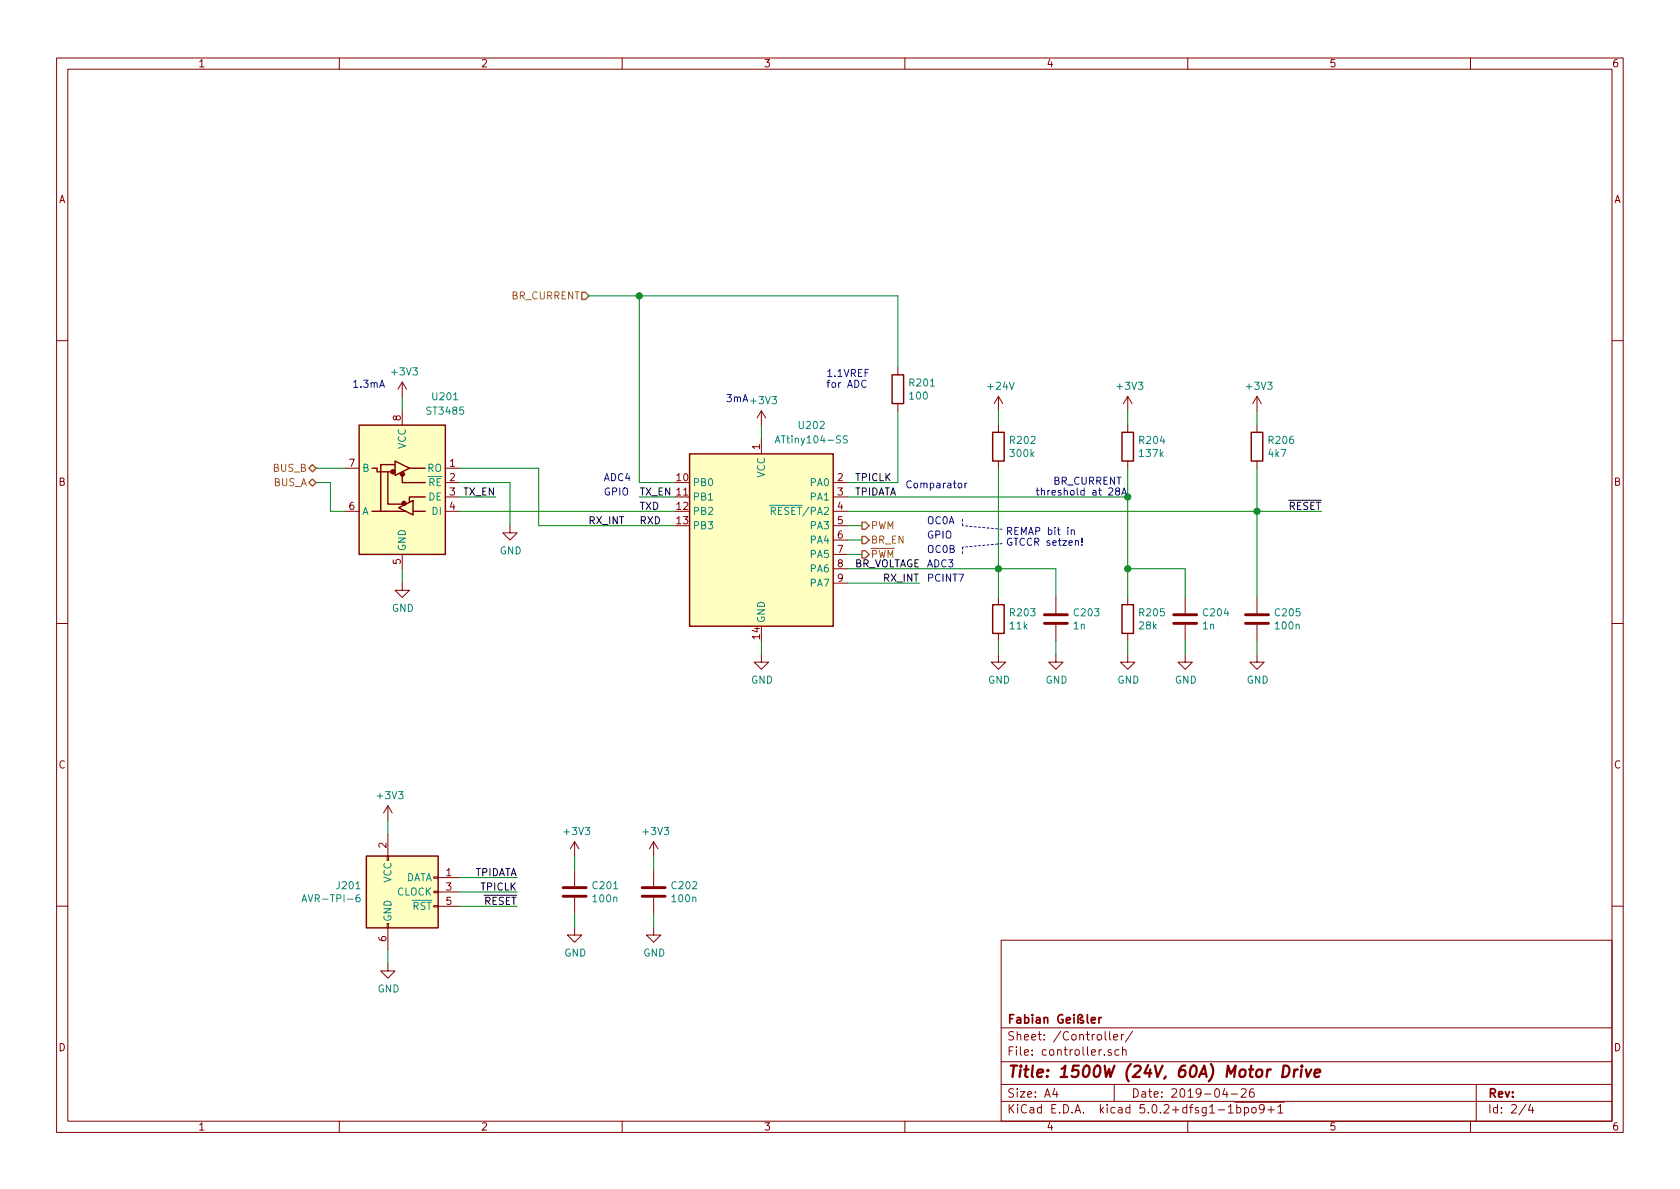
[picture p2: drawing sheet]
EESchema Schematic File Version 4
EELAYER 26 0
EELAYER END
$Descr A4 11693 8268
encoding utf-8
Sheet 2 4
Title "1500W (24V, 60A) Motor Drive"
Date "2019-04-26"
Rev ""
Comp "Fabian Geißler"
Comment1 ""
Comment2 ""
Comment3 ""
Comment4 ""
$EndDescr
$Comp
L Interface_UART:MAX485E U?
U 1 1
P 2800 3350
AR Path="/5CEE4F70" Ref="U?"  Part="1" 
AR Path="/5CEDC1EA/5CEE4F70" Ref="U201"  Part="1" 
F 0 "U201" H 2500 3950 50  0000 C CNN
F 1 "ST3485" H 2500 3850 50  0000 C CNN
F 2 "Package_SO:SOIC-8_3.9x4.9mm_P1.27mm" H 2800 2650 50  0001 C CNN
F 3 "https://www.st.com/content/ccc/resource/technical/document/datasheet/be/f4/e5/fd/b0/df/40/72/CD00003137.pdf/files/CD00003137.pdf/jcr:content/translations/en.CD00003137.pdf" H 2800 3400 50  0001 C CNN
	1    2800 3350
	-1   0    0    -1  
$EndComp
Wire Wire Line
	3200 3250 3750 3250
Wire Wire Line
	3750 3650 4700 3650
Text Label 4450 3550 0    50   ~ 0
TXD
Text Label 4450 3650 0    50   ~ 0
RXD
Wire Wire Line
	3200 3350 3550 3350
Wire Wire Line
	3200 3550 4700 3550
Wire Wire Line
	4450 3450 4700 3450
Text Label 4450 3450 0    50   ~ 0
TX_EN
Wire Wire Line
	2200 3350 2300 3350
Wire Wire Line
	2300 3350 2300 3550
Wire Wire Line
	2300 3550 2400 3550
Wire Wire Line
	2200 3250 2400 3250
$Comp
L Device:R R?
U 1 1
P 8750 3100
AR Path="/5CEE4F8C" Ref="R?"  Part="1" 
AR Path="/5CEDC1EA/5CEE4F8C" Ref="R206"  Part="1" 
F 0 "R206" H 8820 3146 50  0000 L CNN
F 1 "4k7" H 8820 3055 50  0000 L CNN
F 2 "" V 8680 3100 50  0001 C CNN
F 3 "~" H 8750 3100 50  0001 C CNN
	1    8750 3100
	1    0    0    -1  
$EndComp
Wire Wire Line
	8750 3250 8750 3550
$Comp
L Device:C C?
U 1 1
P 8750 4300
AR Path="/5CEE4F94" Ref="C?"  Part="1" 
AR Path="/5CEDC1EA/5CEE4F94" Ref="C205"  Part="1" 
F 0 "C205" H 8865 4346 50  0000 L CNN
F 1 "100n" H 8865 4255 50  0000 L CNN
F 2 "" H 8788 4150 50  0001 C CNN
F 3 "~" H 8750 4300 50  0001 C CNN
	1    8750 4300
	1    0    0    -1  
$EndComp
Wire Wire Line
	8750 3550 8750 4150
Connection ~ 8750 3550
Wire Wire Line
	8750 3550 9200 3550
Text Label 9200 3550 2    50   ~ 0
~RESET
Wire Wire Line
	2800 2750 2800 2850
Wire Wire Line
	5300 2950 5300 3050
Wire Wire Line
	8750 2850 8750 2950
$Comp
L power:GND #PWR?
U 1 1
P 3550 3650
AR Path="/5CEE4FA2" Ref="#PWR?"  Part="1" 
AR Path="/5CEDC1EA/5CEE4FA2" Ref="#PWR0205"  Part="1" 
F 0 "#PWR0205" H 3550 3400 50  0001 C CNN
F 1 "GND" H 3555 3477 50  0000 C CNN
F 2 "" H 3550 3650 50  0001 C CNN
F 3 "" H 3550 3650 50  0001 C CNN
	1    3550 3650
	1    0    0    -1  
$EndComp
Wire Wire Line
	3550 3650 3550 3350
$Comp
L power:GND #PWR?
U 1 1
P 2800 4050
AR Path="/5CEE4FA9" Ref="#PWR?"  Part="1" 
AR Path="/5CEDC1EA/5CEE4FA9" Ref="#PWR0204"  Part="1" 
F 0 "#PWR0204" H 2800 3800 50  0001 C CNN
F 1 "GND" H 2805 3877 50  0000 C CNN
F 2 "" H 2800 4050 50  0001 C CNN
F 3 "" H 2800 4050 50  0001 C CNN
	1    2800 4050
	1    0    0    -1  
$EndComp
Wire Wire Line
	2800 4050 2800 3950
$Comp
L power:GND #PWR?
U 1 1
P 5300 4550
AR Path="/5CEE4FB0" Ref="#PWR?"  Part="1" 
AR Path="/5CEDC1EA/5CEE4FB0" Ref="#PWR0211"  Part="1" 
F 0 "#PWR0211" H 5300 4300 50  0001 C CNN
F 1 "GND" H 5305 4377 50  0000 C CNN
F 2 "" H 5300 4550 50  0001 C CNN
F 3 "" H 5300 4550 50  0001 C CNN
	1    5300 4550
	1    0    0    -1  
$EndComp
Wire Wire Line
	5300 4550 5300 4450
$Comp
L power:GND #PWR?
U 1 1
P 8750 4550
AR Path="/5CEE4FB7" Ref="#PWR?"  Part="1" 
AR Path="/5CEDC1EA/5CEE4FB7" Ref="#PWR0219"  Part="1" 
F 0 "#PWR0219" H 8750 4300 50  0001 C CNN
F 1 "GND" H 8755 4377 50  0000 C CNN
F 2 "" H 8750 4550 50  0001 C CNN
F 3 "" H 8750 4550 50  0001 C CNN
	1    8750 4550
	1    0    0    -1  
$EndComp
Wire Wire Line
	8750 4550 8750 4450
$Comp
L MCU_Microchip_ATtiny:ATtiny104-SS U?
U 1 1
P 5300 3750
AR Path="/5CEE4FBE" Ref="U?"  Part="1" 
AR Path="/5CEDC1EA/5CEE4FBE" Ref="U202"  Part="1" 
F 0 "U202" H 5650 4550 50  0000 C CNN
F 1 "ATtiny104-SS" H 5650 4450 50  0000 C CNN
F 2 "Package_SO:SOIC-14_3.9x8.7mm_P1.27mm" H 5300 3750 50  0001 C CIN
F 3 "http://ww1.microchip.com/downloads/en/DeviceDoc/Atmel-42505-8-bit-AVR-Microcontrollers-ATtiny102-ATtiny104_Datasheet.pdf" H 5300 3750 50  0001 C CNN
	1    5300 3750
	1    0    0    -1  
$EndComp
Text Label 6400 4050 2    50   ~ 0
RX_INT
Text Notes 2450 2700 0    50   ~ 0
1.3mA
Text Notes 5050 2800 0    50   ~ 0
3mA
$Comp
L power:+3V3 #PWR?
U 1 1
P 5300 2950
AR Path="/5CEE4FC8" Ref="#PWR?"  Part="1" 
AR Path="/5CEDC1EA/5CEE4FC8" Ref="#PWR0210"  Part="1" 
F 0 "#PWR0210" H 5300 2800 50  0001 C CNN
F 1 "+3V3" H 5315 3123 50  0000 C CNN
F 2 "" H 5300 2950 50  0001 C CNN
F 3 "" H 5300 2950 50  0001 C CNN
	1    5300 2950
	1    0    0    -1  
$EndComp
$Comp
L power:+3V3 #PWR?
U 1 1
P 2800 2750
AR Path="/5CEE4FCE" Ref="#PWR?"  Part="1" 
AR Path="/5CEDC1EA/5CEE4FCE" Ref="#PWR0203"  Part="1" 
F 0 "#PWR0203" H 2800 2600 50  0001 C CNN
F 1 "+3V3" H 2815 2923 50  0000 C CNN
F 2 "" H 2800 2750 50  0001 C CNN
F 3 "" H 2800 2750 50  0001 C CNN
	1    2800 2750
	1    0    0    -1  
$EndComp
$Comp
L power:+3V3 #PWR?
U 1 1
P 8750 2850
AR Path="/5CEE4FD4" Ref="#PWR?"  Part="1" 
AR Path="/5CEDC1EA/5CEE4FD4" Ref="#PWR0218"  Part="1" 
F 0 "#PWR0218" H 8750 2700 50  0001 C CNN
F 1 "+3V3" H 8765 3023 50  0000 C CNN
F 2 "" H 8750 2850 50  0001 C CNN
F 3 "" H 8750 2850 50  0001 C CNN
	1    8750 2850
	1    0    0    -1  
$EndComp
Wire Wire Line
	8750 3550 5900 3550
Wire Wire Line
	6250 3350 5900 3350
$Comp
L Device:C C?
U 1 1
P 8250 4300
AR Path="/5CEE4FDF" Ref="C?"  Part="1" 
AR Path="/5CEDC1EA/5CEE4FDF" Ref="C204"  Part="1" 
F 0 "C204" H 8365 4346 50  0000 L CNN
F 1 "1n" H 8365 4255 50  0000 L CNN
F 2 "" H 8288 4150 50  0001 C CNN
F 3 "~" H 8250 4300 50  0001 C CNN
	1    8250 4300
	1    0    0    -1  
$EndComp
$Comp
L Device:R R?
U 1 1
P 7850 4300
AR Path="/5CEE4FE6" Ref="R?"  Part="1" 
AR Path="/5CEDC1EA/5CEE4FE6" Ref="R205"  Part="1" 
F 0 "R205" H 7920 4346 50  0000 L CNN
F 1 "28k" H 7920 4255 50  0000 L CNN
F 2 "" V 7780 4300 50  0001 C CNN
F 3 "~" H 7850 4300 50  0001 C CNN
	1    7850 4300
	1    0    0    -1  
$EndComp
$Comp
L Device:R R?
U 1 1
P 7850 3100
AR Path="/5CEE4FED" Ref="R?"  Part="1" 
AR Path="/5CEDC1EA/5CEE4FED" Ref="R204"  Part="1" 
F 0 "R204" H 7920 3146 50  0000 L CNN
F 1 "137k" H 7920 3055 50  0000 L CNN
F 2 "" V 7780 3100 50  0001 C CNN
F 3 "~" H 7850 3100 50  0001 C CNN
	1    7850 3100
	1    0    0    -1  
$EndComp
$Comp
L power:GND #PWR?
U 1 1
P 7850 4550
AR Path="/5CEE4FF4" Ref="#PWR?"  Part="1" 
AR Path="/5CEDC1EA/5CEE4FF4" Ref="#PWR0216"  Part="1" 
F 0 "#PWR0216" H 7850 4300 50  0001 C CNN
F 1 "GND" H 7855 4377 50  0000 C CNN
F 2 "" H 7850 4550 50  0001 C CNN
F 3 "" H 7850 4550 50  0001 C CNN
	1    7850 4550
	1    0    0    -1  
$EndComp
Wire Wire Line
	7850 4550 7850 4450
$Comp
L power:GND #PWR?
U 1 1
P 8250 4550
AR Path="/5CEE4FFB" Ref="#PWR?"  Part="1" 
AR Path="/5CEDC1EA/5CEE4FFB" Ref="#PWR0217"  Part="1" 
F 0 "#PWR0217" H 8250 4300 50  0001 C CNN
F 1 "GND" H 8255 4377 50  0000 C CNN
F 2 "" H 8250 4550 50  0001 C CNN
F 3 "" H 8250 4550 50  0001 C CNN
	1    8250 4550
	1    0    0    -1  
$EndComp
Wire Wire Line
	8250 4550 8250 4450
Wire Wire Line
	7850 4150 7850 3950
Wire Wire Line
	5900 3450 7850 3450
Connection ~ 7850 3450
Wire Wire Line
	7850 3450 7850 3250
$Comp
L power:+3V3 #PWR?
U 1 1
P 7850 2850
AR Path="/5CEE5006" Ref="#PWR?"  Part="1" 
AR Path="/5CEDC1EA/5CEE5006" Ref="#PWR0215"  Part="1" 
F 0 "#PWR0215" H 7850 2700 50  0001 C CNN
F 1 "+3V3" H 7865 3023 50  0000 C CNN
F 2 "" H 7850 2850 50  0001 C CNN
F 3 "" H 7850 2850 50  0001 C CNN
	1    7850 2850
	1    0    0    -1  
$EndComp
Wire Wire Line
	7850 2850 7850 2950
Wire Wire Line
	8250 4150 8250 3950
Wire Wire Line
	8250 3950 7850 3950
Connection ~ 7850 3950
Wire Wire Line
	7850 3950 7850 3450
$Comp
L power:+24V #PWR?
U 1 1
P 6950 2850
AR Path="/5CEE5011" Ref="#PWR?"  Part="1" 
AR Path="/5CEDC1EA/5CEE5011" Ref="#PWR0212"  Part="1" 
F 0 "#PWR0212" H 6950 2700 50  0001 C CNN
F 1 "+24V" H 6965 3023 50  0000 C CNN
F 2 "" H 6950 2850 50  0001 C CNN
F 3 "" H 6950 2850 50  0001 C CNN
	1    6950 2850
	1    0    0    -1  
$EndComp
$Comp
L Device:R R?
U 1 1
P 6950 3100
AR Path="/5CEE5017" Ref="R?"  Part="1" 
AR Path="/5CEDC1EA/5CEE5017" Ref="R202"  Part="1" 
F 0 "R202" H 7020 3146 50  0000 L CNN
F 1 "300k" H 7020 3055 50  0000 L CNN
F 2 "" V 6880 3100 50  0001 C CNN
F 3 "~" H 6950 3100 50  0001 C CNN
	1    6950 3100
	1    0    0    -1  
$EndComp
$Comp
L Device:R R?
U 1 1
P 6950 4300
AR Path="/5CEE501E" Ref="R?"  Part="1" 
AR Path="/5CEDC1EA/5CEE501E" Ref="R203"  Part="1" 
F 0 "R203" H 7020 4346 50  0000 L CNN
F 1 "11k" H 7020 4255 50  0000 L CNN
F 2 "" V 6880 4300 50  0001 C CNN
F 3 "~" H 6950 4300 50  0001 C CNN
	1    6950 4300
	1    0    0    -1  
$EndComp
$Comp
L power:GND #PWR?
U 1 1
P 6950 4550
AR Path="/5CEE5025" Ref="#PWR?"  Part="1" 
AR Path="/5CEDC1EA/5CEE5025" Ref="#PWR0213"  Part="1" 
F 0 "#PWR0213" H 6950 4300 50  0001 C CNN
F 1 "GND" H 6955 4377 50  0000 C CNN
F 2 "" H 6950 4550 50  0001 C CNN
F 3 "" H 6950 4550 50  0001 C CNN
	1    6950 4550
	1    0    0    -1  
$EndComp
Wire Wire Line
	6950 4550 6950 4450
Wire Wire Line
	6950 4150 6950 3950
Connection ~ 6950 3950
Wire Wire Line
	7350 3950 6950 3950
Wire Wire Line
	7350 4150 7350 3950
$Comp
L power:GND #PWR?
U 1 1
P 7350 4550
AR Path="/5CEE5030" Ref="#PWR?"  Part="1" 
AR Path="/5CEDC1EA/5CEE5030" Ref="#PWR0214"  Part="1" 
F 0 "#PWR0214" H 7350 4300 50  0001 C CNN
F 1 "GND" H 7355 4377 50  0000 C CNN
F 2 "" H 7350 4550 50  0001 C CNN
F 3 "" H 7350 4550 50  0001 C CNN
	1    7350 4550
	1    0    0    -1  
$EndComp
Wire Wire Line
	7350 4550 7350 4450
$Comp
L Device:C C?
U 1 1
P 7350 4300
AR Path="/5CEE5037" Ref="C?"  Part="1" 
AR Path="/5CEDC1EA/5CEE5037" Ref="C203"  Part="1" 
F 0 "C203" H 7465 4346 50  0000 L CNN
F 1 "1n" H 7465 4255 50  0000 L CNN
F 2 "" H 7388 4150 50  0001 C CNN
F 3 "~" H 7350 4300 50  0001 C CNN
	1    7350 4300
	1    0    0    -1  
$EndComp
Wire Wire Line
	6950 3250 6950 3950
Wire Wire Line
	5900 3950 6950 3950
Wire Wire Line
	3450 3450 3200 3450
Text Label 3450 3450 2    50   ~ 0
TX_EN
Wire Wire Line
	6950 2950 6950 2850
Text Label 5950 3950 0    50   ~ 0
BR_VOLTAGE
Text Notes 5750 2700 0    50   ~ 0
1.1VREF\nfor ADC
Wire Wire Line
	3750 3250 3750 3650
Wire Wire Line
	5900 4050 6400 4050
Text Label 4350 3650 2    50   ~ 0
RX_INT
Text Notes 6300 3400 0    50   ~ 0
Comparator
Text Notes 4200 3350 0    50   ~ 0
ADC4
Text Notes 6450 3650 0    50   ~ 0
OC0A
Text Notes 4200 3450 0    50   ~ 0
GPIO
Text Notes 6450 3750 0    50   ~ 0
GPIO
Text Notes 6450 3950 0    50   ~ 0
ADC3
Text Notes 6450 4050 0    50   ~ 0
PCINT7
Text Notes 6450 3850 0    50   ~ 0
OC0B
Text Notes 7000 3800 0    50   ~ 0
REMAP bit in \nGTCCR setzen!
Wire Notes Line
	6975 3675 6700 3650
Wire Notes Line
	6700 3650 6700 3600
Wire Notes Line
	6975 3775 6700 3800
Wire Notes Line
	6700 3800 6700 3850
Text Label 5950 3350 0    50   ~ 0
TPICLK
Text Label 5950 3450 0    50   ~ 0
TPIDATA
Text HLabel 6000 3650 2    50   Output ~ 0
PWM
Text HLabel 6000 3850 2    50   Output ~ 0
~PWM
Wire Wire Line
	6000 3850 5900 3850
Wire Wire Line
	6000 3650 5900 3650
Text HLabel 6000 3750 2    50   Output ~ 0
BR_EN
Wire Wire Line
	6000 3750 5900 3750
Text HLabel 2200 3350 0    50   BiDi ~ 0
BUS_A
Text HLabel 2200 3250 0    50   BiDi ~ 0
BUS_B
Text HLabel 4100 2050 0    50   Input ~ 0
BR_CURRENT
Wire Wire Line
	6250 3350 6250 2850
Wire Wire Line
	6250 2050 4450 2050
Wire Wire Line
	4700 3350 4450 3350
Wire Wire Line
	4450 3350 4450 2050
Connection ~ 4450 2050
Wire Wire Line
	4450 2050 4100 2050
Text Notes 7850 3450 2    50   ~ 0
BR_CURRENT \nthreshold at 28A
$Comp
L Device:C C?
U 1 1
P 4000 6200
AR Path="/5CEEA834" Ref="C?"  Part="1" 
AR Path="/5CEDC1EA/5CEEA834" Ref="C201"  Part="1" 
F 0 "C201" H 4115 6246 50  0000 L CNN
F 1 "100n" H 4115 6155 50  0000 L CNN
F 2 "" H 4038 6050 50  0001 C CNN
F 3 "~" H 4000 6200 50  0001 C CNN
	1    4000 6200
	1    0    0    -1  
$EndComp
$Comp
L power:+3V3 #PWR?
U 1 1
P 4000 5950
AR Path="/5CEEA9B6" Ref="#PWR?"  Part="1" 
AR Path="/5CEDC1EA/5CEEA9B6" Ref="#PWR0206"  Part="1" 
F 0 "#PWR0206" H 4000 5800 50  0001 C CNN
F 1 "+3V3" H 4015 6123 50  0000 C CNN
F 2 "" H 4000 5950 50  0001 C CNN
F 3 "" H 4000 5950 50  0001 C CNN
	1    4000 5950
	1    0    0    -1  
$EndComp
Wire Wire Line
	4000 6050 4000 5950
$Comp
L power:GND #PWR?
U 1 1
P 4000 6450
AR Path="/5CEEB4C2" Ref="#PWR?"  Part="1" 
AR Path="/5CEDC1EA/5CEEB4C2" Ref="#PWR0207"  Part="1" 
F 0 "#PWR0207" H 4000 6200 50  0001 C CNN
F 1 "GND" H 4005 6277 50  0000 C CNN
F 2 "" H 4000 6450 50  0001 C CNN
F 3 "" H 4000 6450 50  0001 C CNN
	1    4000 6450
	1    0    0    -1  
$EndComp
Wire Wire Line
	4000 6450 4000 6350
$Comp
L Device:C C?
U 1 1
P 4550 6200
AR Path="/5CEECC25" Ref="C?"  Part="1" 
AR Path="/5CEDC1EA/5CEECC25" Ref="C202"  Part="1" 
F 0 "C202" H 4665 6246 50  0000 L CNN
F 1 "100n" H 4665 6155 50  0000 L CNN
F 2 "" H 4588 6050 50  0001 C CNN
F 3 "~" H 4550 6200 50  0001 C CNN
	1    4550 6200
	1    0    0    -1  
$EndComp
$Comp
L power:+3V3 #PWR?
U 1 1
P 4550 5950
AR Path="/5CEECC2C" Ref="#PWR?"  Part="1" 
AR Path="/5CEDC1EA/5CEECC2C" Ref="#PWR0208"  Part="1" 
F 0 "#PWR0208" H 4550 5800 50  0001 C CNN
F 1 "+3V3" H 4565 6123 50  0000 C CNN
F 2 "" H 4550 5950 50  0001 C CNN
F 3 "" H 4550 5950 50  0001 C CNN
	1    4550 5950
	1    0    0    -1  
$EndComp
Wire Wire Line
	4550 6050 4550 5950
$Comp
L power:GND #PWR?
U 1 1
P 4550 6450
AR Path="/5CEECC33" Ref="#PWR?"  Part="1" 
AR Path="/5CEDC1EA/5CEECC33" Ref="#PWR0209"  Part="1" 
F 0 "#PWR0209" H 4550 6200 50  0001 C CNN
F 1 "GND" H 4555 6277 50  0000 C CNN
F 2 "" H 4550 6450 50  0001 C CNN
F 3 "" H 4550 6450 50  0001 C CNN
	1    4550 6450
	1    0    0    -1  
$EndComp
Wire Wire Line
	4550 6450 4550 6350
$Comp
L Connector:AVR-TPI-6 J201
U 1 1
P 2800 6200
F 0 "J201" H 2520 6246 50  0000 R CNN
F 1 "AVR-TPI-6" H 2520 6155 50  0000 R CNN
F 2 "" V 2550 6150 50  0001 C CNN
F 3 " ~" H 1525 5650 50  0001 C CNN
	1    2800 6200
	1    0    0    -1  
$EndComp
$Comp
L power:+3V3 #PWR?
U 1 1
P 2700 5700
AR Path="/5CEF1F37" Ref="#PWR?"  Part="1" 
AR Path="/5CEDC1EA/5CEF1F37" Ref="#PWR0201"  Part="1" 
F 0 "#PWR0201" H 2700 5550 50  0001 C CNN
F 1 "+3V3" H 2715 5873 50  0000 C CNN
F 2 "" H 2700 5700 50  0001 C CNN
F 3 "" H 2700 5700 50  0001 C CNN
	1    2700 5700
	1    0    0    -1  
$EndComp
Wire Wire Line
	2700 5800 2700 5700
$Comp
L power:GND #PWR?
U 1 1
P 2700 6700
AR Path="/5CEF2CB5" Ref="#PWR?"  Part="1" 
AR Path="/5CEDC1EA/5CEF2CB5" Ref="#PWR0202"  Part="1" 
F 0 "#PWR0202" H 2700 6450 50  0001 C CNN
F 1 "GND" H 2705 6527 50  0000 C CNN
F 2 "" H 2700 6700 50  0001 C CNN
F 3 "" H 2700 6700 50  0001 C CNN
	1    2700 6700
	1    0    0    -1  
$EndComp
Wire Wire Line
	2700 6700 2700 6600
Text Label 3600 6100 2    50   ~ 0
TPIDATA
Text Label 3600 6200 2    50   ~ 0
TPICLK
Text Label 3600 6300 2    50   ~ 0
~RESET
Wire Wire Line
	3600 6300 3200 6300
Wire Wire Line
	3200 6200 3600 6200
Wire Wire Line
	3600 6100 3200 6100
$Comp
L Device:R R?
U 1 1
P 6250 2700
AR Path="/5CF48029" Ref="R?"  Part="1" 
AR Path="/5CEDC1EA/5CF48029" Ref="R201"  Part="1" 
F 0 "R201" H 6320 2746 50  0000 L CNN
F 1 "100" H 6320 2655 50  0000 L CNN
F 2 "" V 6180 2700 50  0001 C CNN
F 3 "~" H 6250 2700 50  0001 C CNN
	1    6250 2700
	1    0    0    -1  
$EndComp
Wire Wire Line
	6250 2550 6250 2050
$EndSCHEMATC
